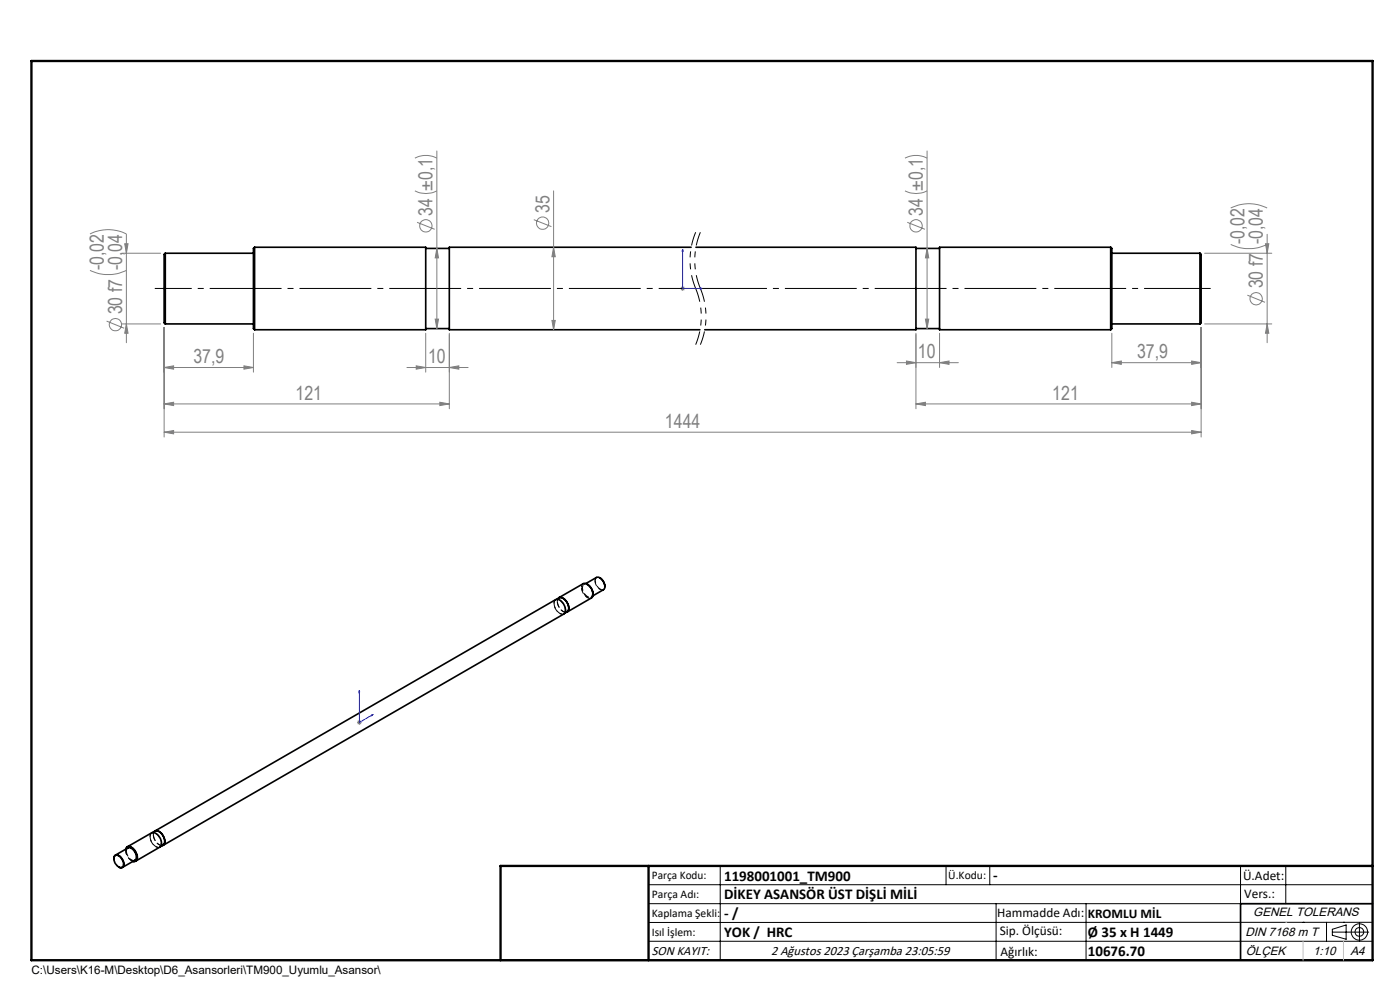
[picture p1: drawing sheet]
<svg xmlns="http://www.w3.org/2000/svg" width="297mm" height="210mm" viewBox="0 0 297 210" stroke-linecap="round" stroke-linejoin="round" font-family="sans-serif">
<g fill="none" stroke="#000" stroke-width=".35">
<path d="M35.1 53.7v15M35.1 53.7a.86 .86 0 0 0-.3 1v13a.95 .95 0 0 0 .3 1M35.1 53.7h18.7M54 52.4v17.5M54 52.4h36.3v17.5h-36.3M54 52.4a.77 .77 0 0 0-.2 1v15.6a.72 .72 0 0 0 .2 .9M90.3 52.7h5M146.6 52.4h-51.3v17.5h53.2M147.6 52.4h46.7v17.5h-44.8M194.3 52.7h5M235.6 52.4a1.14 1.14 0 0 1 .3 1.2v15.1a1.14 1.14 0 0 1-.3 1.2M235.6 52.4v17.5"/>
<path d="M235.6 52.4h-36.3v17.5h36.3M235.9 53.7h18.7M254.6 53.7v15M254.6 53.7a.86 .86 0 0 1 .2 1v13a.95 .95 0 0 1-.2 1M35.1 68.7h18.7M90.3 69.7h5M194.3 69.7h5M235.9 68.7h18.7M118.1 127.1l.5-.2a1.68 1.68 0 0 1 1.9 1.3 1.31 1.31 0 0 1-.2 1.6l-.5 .3M118.4 127a1.14 1.14 0 0 1 1.7 .5 1.67 1.67 0 0 1 .2 2.3l-.2 .1M118.6 126.8l5.1-3a2.04 2.04 0 0 1 2.1 2.3l-.3 .7-5.2 3M124.3 123.8l2.2-1.3a1.76 1.76 0 0 1 1.8 2l-.3 .6-2.2 1.3"/>
<path d="M124.6 123.9h.1M124.6 123.9l.2 .2a2.54 2.54 0 0 1 1 2M127.2 122.6l.4 .2a2.16 2.16 0 0 1 .7 1.6M27 179.6l5.2-2.9a2.04 2.04 0 0 1 2.1 2.2l-.3 .8-5.2 3M32.7 176.4a1.07 1.07 0 0 1 1.6 .4l.1 .2a1.67 1.67 0 0 1 .1 2.3l-.1 .1M32.9 176.3a2.02 2.02 0 0 1 2 2.3l-.3 .7-.5 .3M32.9 176.3l85-49.1a1.87 1.87 0 0 1 2 1.8 1.14 1.14 0 0 1-.3 1.2l-85 49.1M32.9 176.3l-.5 .3M24.2 182.1a.7 .7 0 0 1 .4-.7 .7 .7 0 0 1 .8 .2l.2 .1a1.47 1.47 0 0 1 .3 2.3l-.7-.1M24.3 181.5a1.25 1.25 0 0 1 1.7 1 .86 .86 0 0 1 .3 .9 .86 .86 0 0 1-.8 .6 1.89 1.89 0 0 1-1.2-2.5zM24.5 181.4l2.6-1.5a1.73 1.73 0 0 1 1.8 1.8v.5l-.3 .3-2.6 1.5M28.2 182.7a.9 .9 0 0 0 .9-.5 .9 .9 0 0 0-.1-1 1.66 1.66 0 0 0-2.1-1.4l-.2 .3a.83 .83 0 0 1 .7-.6 .83 .83 0 0 1 .9 .5l.3 .3a1.67 1.67 0 0 1 .1 2.4h-.5"/>
<path d="M291.2 191.7h-28v12M106.2 203.7h185"/>
</g>
<path d="M123.7 123.8l-.2 .3-.1 .5M25.2 183.9l-.7-.7-.3-1.1" fill="none" stroke="#000" stroke-width=".21" stroke-dasharray="1.3 .6" stroke-dashoffset=".5" stroke-linecap="butt"/>
<path d="M118.3 127.6l.1-.5 .2-.3M125.8 126a.8 .8 0 0 1-.5 .9 .8 .8 0 0 1-1-.4 2.71 2.71 0 0 1-.9-1.9M126.5 122.5l-.3 .7M32.6 177.1l.1-.6 .2-.2M26.8 180.5l.3-.6" fill="none" stroke="#000" stroke-width=".21" stroke-dasharray="1.3 .6" stroke-dashoffset=".4" stroke-linecap="butt"/>
<path d="M126.2 123.2a1.77 1.77 0 0 0 1.8 1.9M28.6 182.5a1.77 1.77 0 0 1-1.8-2" fill="none" stroke="#000" stroke-width=".21" stroke-dasharray="1.3 .6" stroke-dashoffset=".1" stroke-linecap="butt"/>
<path d="M118.1 127.1l-.2 .1M118.2 127.6a2.36 2.36 0 0 0 1.9 2.3M119.6 130.2l.2-.1M124.3 123.8l-.4 .2M125.4 126.6l.4-.2M32.4 176.6l-.2 .1M32.5 177.1a2.36 2.36 0 0 0 1.9 2.3M33.9 179.6l.2-.1M26.7 180.4v.1M26.7 180.1a2.43 2.43 0 0 0 1.5 2.6M27.9 182.5v.1M28.2 182.7a2.54 2.54 0 0 1-1.5-2.6" fill="none" stroke="#000" stroke-width=".21" stroke-dasharray="1.3 .6" stroke-linecap="butt"/>
<path d="M118.4 126.9l-.2 .7M119.6 130.2a2.04 2.04 0 0 1-2.1-2.2l.1-.5 .3-.3M32.7 176.4l-.2 .7M33.9 179.7a2.04 2.04 0 0 1-2.1-2.2l.1-.6 .3-.2" fill="none" stroke="#000" stroke-width=".21" stroke-dasharray="1.3 .6" stroke-dashoffset=".3" stroke-linecap="butt"/>
<path d="M120.3 129.8a1.96 1.96 0 0 1-2-2.2M34.6 179.2a1.96 1.96 0 0 1-2-2.1" fill="none" stroke="#000" stroke-width=".21" stroke-dasharray="1.3 .6" stroke-dashoffset="-.1" stroke-linecap="butt"/>
<path d="M117.6 128a.78 .78 0 0 1 .4-.8 .78 .78 0 0 1 1 .3 2.09 2.09 0 0 1 .7 2.6 1.64 1.64 0 0 1-2-1.4l-.1-.7M31.9 177.5a.78 .78 0 0 1 .4-.9 .78 .78 0 0 1 1 .3 2.09 2.09 0 0 1 .7 2.7 1.64 1.64 0 0 1-2-1.5l-.1-.6" fill="none" stroke="#000" stroke-width=".21" stroke-dasharray="1.3 .6" stroke-dashoffset=".2" stroke-linecap="butt"/>
<path d="M123.4 124.6a2.17 2.17 0 0 0 2 2.3l.1-.1" fill="none" stroke="#000" stroke-width=".21" stroke-dasharray="1.3 .6" stroke-dashoffset="-.2" stroke-linecap="butt"/>
<path d="M123.4 124.6a.73 .73 0 0 1 .4-.8 .73 .73 0 0 1 .8 .1" fill="none" stroke="#000" stroke-width=".21" stroke-dasharray="1.3 .6" stroke-dashoffset=".9" stroke-linecap="butt"/>
<path d="M123.6 124.7a.71 .71 0 0 1 .5-.8 .71 .71 0 0 1 .8 .4l.2 .1a1.56 1.56 0 0 1 .2 2.2 1.81 1.81 0 0 1-1.7-1.9M128.3 124.4a.7 .7 0 0 1-.5 .7 .7 .7 0 0 1-.8-.4 2.29 2.29 0 0 1-.7-1.5" fill="none" stroke="#000" stroke-width=".21" stroke-dasharray="1.3 .6" stroke-dashoffset=".7" stroke-linecap="butt"/>
<path d="M126.3 123.2a.62 .62 0 0 1 .3-.7 .62 .62 0 0 1 .7 .1" fill="none" stroke="#000" stroke-width=".21" stroke-dasharray="1.3 .6" stroke-dashoffset=".8" stroke-linecap="butt"/>
<g fill="none" stroke="#808080" stroke-width=".21">
<path d="M88 33.5a5.1 5.1 0 0 1 4.7 0M92.7 32v37.7M192 33.5a5.2 5.2 0 0 1 4.7 0M196.7 32v37.7M19.1 57.4a8.9 8.9 0 0 0 7.7 0M19.1 49.6a8.6 8.6 0 0 1 7.7 0M25.8 53.7h8.3M26.5 51.7h.7l-.4 2zM26.8 49.7v23M88 40.5a5.1 5.1 0 0 0 4.7 0M88.5 47.2l3.7 1.4M92.7 52.7l.3 2h-.7z"/>
<path d="M113.2 46.6l3.8 1.5M117.4 52.4l.4 2.1h-.7zM117.4 40.5v29.4M192 40.5a5.2 5.2 0 0 0 4.7 0M192.5 47.2l3.7 1.4M196.7 52.7l.3 2h-.7zM255.6 53.7h14.2M261.1 51.8a8.9 8.9 0 0 0 7.7 0M261.1 44.1a8.6 8.6 0 0 1 7.7 0M268.5 51.7h.7l-.4 2zM268.8 49.7v23M22.6 68.1l3.8 1.5"/>
<path d="M25.8 68.7h8.3M26.8 68.7l.4 2h-.7zM34.8 78l2-.4v.7zM34.8 69.5v23.2M34.8 78h19M51.8 77.6l2 .4-2 .3zM53.8 70.7v8.2M86.3 78h13M88.3 77.6l2 .4-2 .3zM90.3 70.7v8.2M92.3 67.7h.7l-.3 2zM95.3 78l2-.4v.7z"/>
<path d="M95.3 70.7v16M117.1 68h.7l-.4 1.9zM144.3 61.2h1M144.5 60.8l.7 .8M144.8 60.7v1M145.2 60.8l-.7 .8M190.3 76.9h13M192.3 76.6l2 .3-2 .4zM194.3 70.7v16M196.3 67.7h.7l-.3 2zM199.3 76.9l2-.3v.7zM199.3 70.7v7.3"/>
<path d="M235.9 76.9l2-.3v.7zM235.9 70.7v7.3M235.9 76.9h18.9M252.8 76.6l2 .3-2 .4zM254.8 69.5v23.2M255.6 68.7h14.2M264.6 62.6l3.8 1.5M268.8 68.7l.4 2h-.7zM34.8 91.7l2-.4v.7zM34.8 85.7l2-.4v.7zM34.8 85.7h60.5M34.8 91.7h220"/>
<path d="M93.3 85.3l2 .4-2 .3zM194.3 85.7l2-.4v.7zM194.3 85.7h60.5M252.8 85.3l2 .4-2 .3zM252.8 91.3l2 .4-2 .3zM75.7 153.2h1M75.9 152.9l.7 .7M76.2 152.7v1.1M76.6 152.9l-.7 .7"/>
<circle cx="90.3" cy="47.9" r="1.31"/>
<circle cx="115.1" cy="47.3" r="1.3"/>
<circle cx="194.3" cy="47.9" r="1.31"/>
<circle cx="24.5" cy="68.8" r="1.3"/>
<circle cx="266.5" cy="63.4" r="1.31"/>
</g>
<path d="M147.6 49.3a15.5 15.5 0 0 0 0 11.9M148.6 49.3a15.5 15.5 0 0 0 0 11.9M147.6 61.2a15.5 15.5 0 0 1 0 11.9M148.6 61.2a15.5 15.5 0 0 1 0 11.9" fill="none" stroke="#000" stroke-width=".21" stroke-dasharray="6.3 1.3 1.3 1.3 1.3 1.3" stroke-dashoffset="3.4" stroke-linecap="butt"/>
<g fill="none" stroke="#000" stroke-width=".21">
<path d="M137.6 187.7h153.6M137.6 191.7h153.6M137.6 199.7h153.6M152.8 183.7v20M200.7 183.7v4M210 183.7v4M211.3 191.7v12M230.4 191.7v12M263.2 183.7v20M272.8 183.7v8M276.4 195.6h.1M281.4 195.6v4.1"/>
<path d="M282.6 197.7h7.8M282.6 197.1l3-.9v3l-3-.8zM285 195.6h.1M288.4 195.8v3.8M291.2 195.6l-153.6 .1"/>
<circle cx="288.4" cy="197.7" r="1.74"/>
<circle cx="288.4" cy="197.7" r=".93"/>
</g>
<path d="M144.8 52.9l.1 .4h-.2zM144.8 52.9v8.3h4.2M148.6 61.1l.4 .1-.4 .1zM76.2 146.5l.1 .2-.1 .2zM76.2 146.5v6.7l3-1.7M78.9 151.7l.3-.2-.3 .3z" fill="none" stroke="#00f" stroke-width=".21"/>
<path d="M147.6 61.2h-114.8" fill="none" stroke="#000" stroke-width=".21" stroke-dasharray="15.2 1.3 1.3 1.3" stroke-dashoffset="7.4" stroke-linecap="butt"/>
<path d="M256.8 61.2h-108.2" fill="none" stroke="#000" stroke-width=".21" stroke-dasharray="15.2 1.3 1.3 1.3" stroke-dashoffset="1.1" stroke-linecap="butt"/>
<path d="M6.7 12.9h284.5v190.8h-284.5zM137.6 183.7v20M291.2 183.7h-185v20" fill="none" stroke="#000" stroke-width=".5"/>
<path d="M272.8 195.6h.1M276.4 199.7v4M285 199.7v4" fill="none" stroke="#c0c0c0" stroke-width=".21"/>
<g fill="#00f">
<path d="M148.6 61.1l.4 .1-.4 .1zM144.8 52.9l.1 .4h-.2z"/>
<path d="M78.9 151.7l.3-.2-.3 .3zM76.2 146.5l.1 .2-.1 .2z"/>
</g>
<g fill="#808080">
<path d="M252.8 85.3l2 .4-2 .3zM194.3 85.7l2-.4v.7zM252.8 91.3l2 .4-2 .3zM34.8 91.7l2-.4v.7zM51.8 77.6l2 .4-2 .3zM34.8 78l2-.4v.7zM93.3 85.3l2 .4-2 .3zM34.8 85.7l2-.4v.7zM252.8 76.6l2 .3-2 .4zM235.9 76.9l2-.3v.7z"/>
<path d="M192.3 76.6l2 .3-2 .4zM199.3 76.9l2-.3v.7zM88.3 77.6l2 .4-2 .3zM95.3 78l2-.4v.7z"/>
<path d="M26.8 68.7l.4 2h-.7zM26.5 51.7h.7l-.4 2zM268.8 68.7l.4 2h-.7zM268.5 51.7h.7l-.4 2zM196.3 67.7h.7l-.3 2zM196.7 52.7l.3 2h-.7zM92.3 67.7h.7l-.3 2zM92.7 52.7l.3 2h-.7z"/>
<path d="M117.4 52.4l.4 2.1h-.7zM117.1 68h.7l-.4 1.9z"/>
</g>
<g font-size="4.1" fill="#808080">
<text x="91.8" y="45.7" transform="rotate(-90 91.8 45.7)">34 ±0,1</text>
<text x="116.5" y="45.2" transform="rotate(-90 116.5 45.2)">35</text>
<text x="195.8" y="45.7" transform="rotate(-90 195.8 45.7)">34 ±0,1</text>
<text x="264" y="51.8" transform="rotate(-90 264 51.8)">-0,02</text>
<text x="267.9" y="51.8" transform="rotate(-90 267.9 51.8)">-0,04</text>
<text x="22" y="57.3" transform="rotate(-90 22 57.3)">-0,02</text>
<text x="267.9" y="61.2" transform="rotate(-90 267.9 61.2)">30 f7</text>
<text x="25.9" y="66.7" transform="rotate(-90 25.9 66.7)">30 f7 -0,04</text>
<text x="41" y="77">37,9</text>
<text x="90.8" y="77">10</text>
<text x="194.7" y="76">10</text>
<text x="241.2" y="76">37,9</text>
<text x="62.7" y="84.7">121</text>
<text x="223.2" y="84.7">121</text>
<text x="141.1" y="90.7">1444</text>
</g>
<g font-size="3.2">
<text x="153.6" y="186.8">1198001001_TM900</text>
<text x="153.6" y="190.8">DİKEY ASANSÖR ÜST DİŞLİ MİLİ</text>
<text x="210.7" y="186.6">-</text>
<text x="153.6" y="194.8">- /</text>
<text x="153.6" y="198.8">YOK / HRC</text>
<text x="230.8" y="198.7">Ø 35 x H 1449</text>
<text x="230.8" y="202.8">10676.70</text>
</g>
<g font-size="2.8">
<text x="263.7" y="186.7">Ü.Adet:</text>
<text x="263.9" y="190.5">Vers.:</text>
<text x="211.5" y="194.5">Hammadde Adı:</text>
<text x="230.8" y="194.7">KROMLU MİL</text>
<text x="138.3" y="202.6">SON KAYIT:</text>
<text x="163.6" y="202.6">2 Ağustos 2023 Çarşamba 23:05:59</text>
<text x="212.1" y="198.4">Sip. Ölçüsü:</text>
<text x="212.2" y="202.7">Ağırlık:</text>
</g>
<g font-size="2.6">
<text x="265.9" y="194.4">GENEL TOLERANS</text>
<text x="264.2" y="198.5">DIN 7168 m T</text>
<text x="264.3" y="202.6">ÖLÇEK</text>
<text x="278.5" y="202.6">1:10</text>
<text x="286.5" y="202.6">A4</text>
</g>
<g font-size="2.5">
<text x="138.3" y="186.4">Parça Kodu:</text>
<text x="138.3" y="190.5">Parça Adı:</text>
<text x="201.2" y="186.5">Ü.Kodu:</text>
<text x="138.3" y="194.5">Kaplama Şekli:</text>
<text x="138.3" y="198.6">Isıl İşlem:</text>
<text x="6.7" y="206.7">C:\Users\K16-M\Desktop\D6_Asansorleri\TM900_Uyumlu_Asansor\</text>
</g>
</svg>
